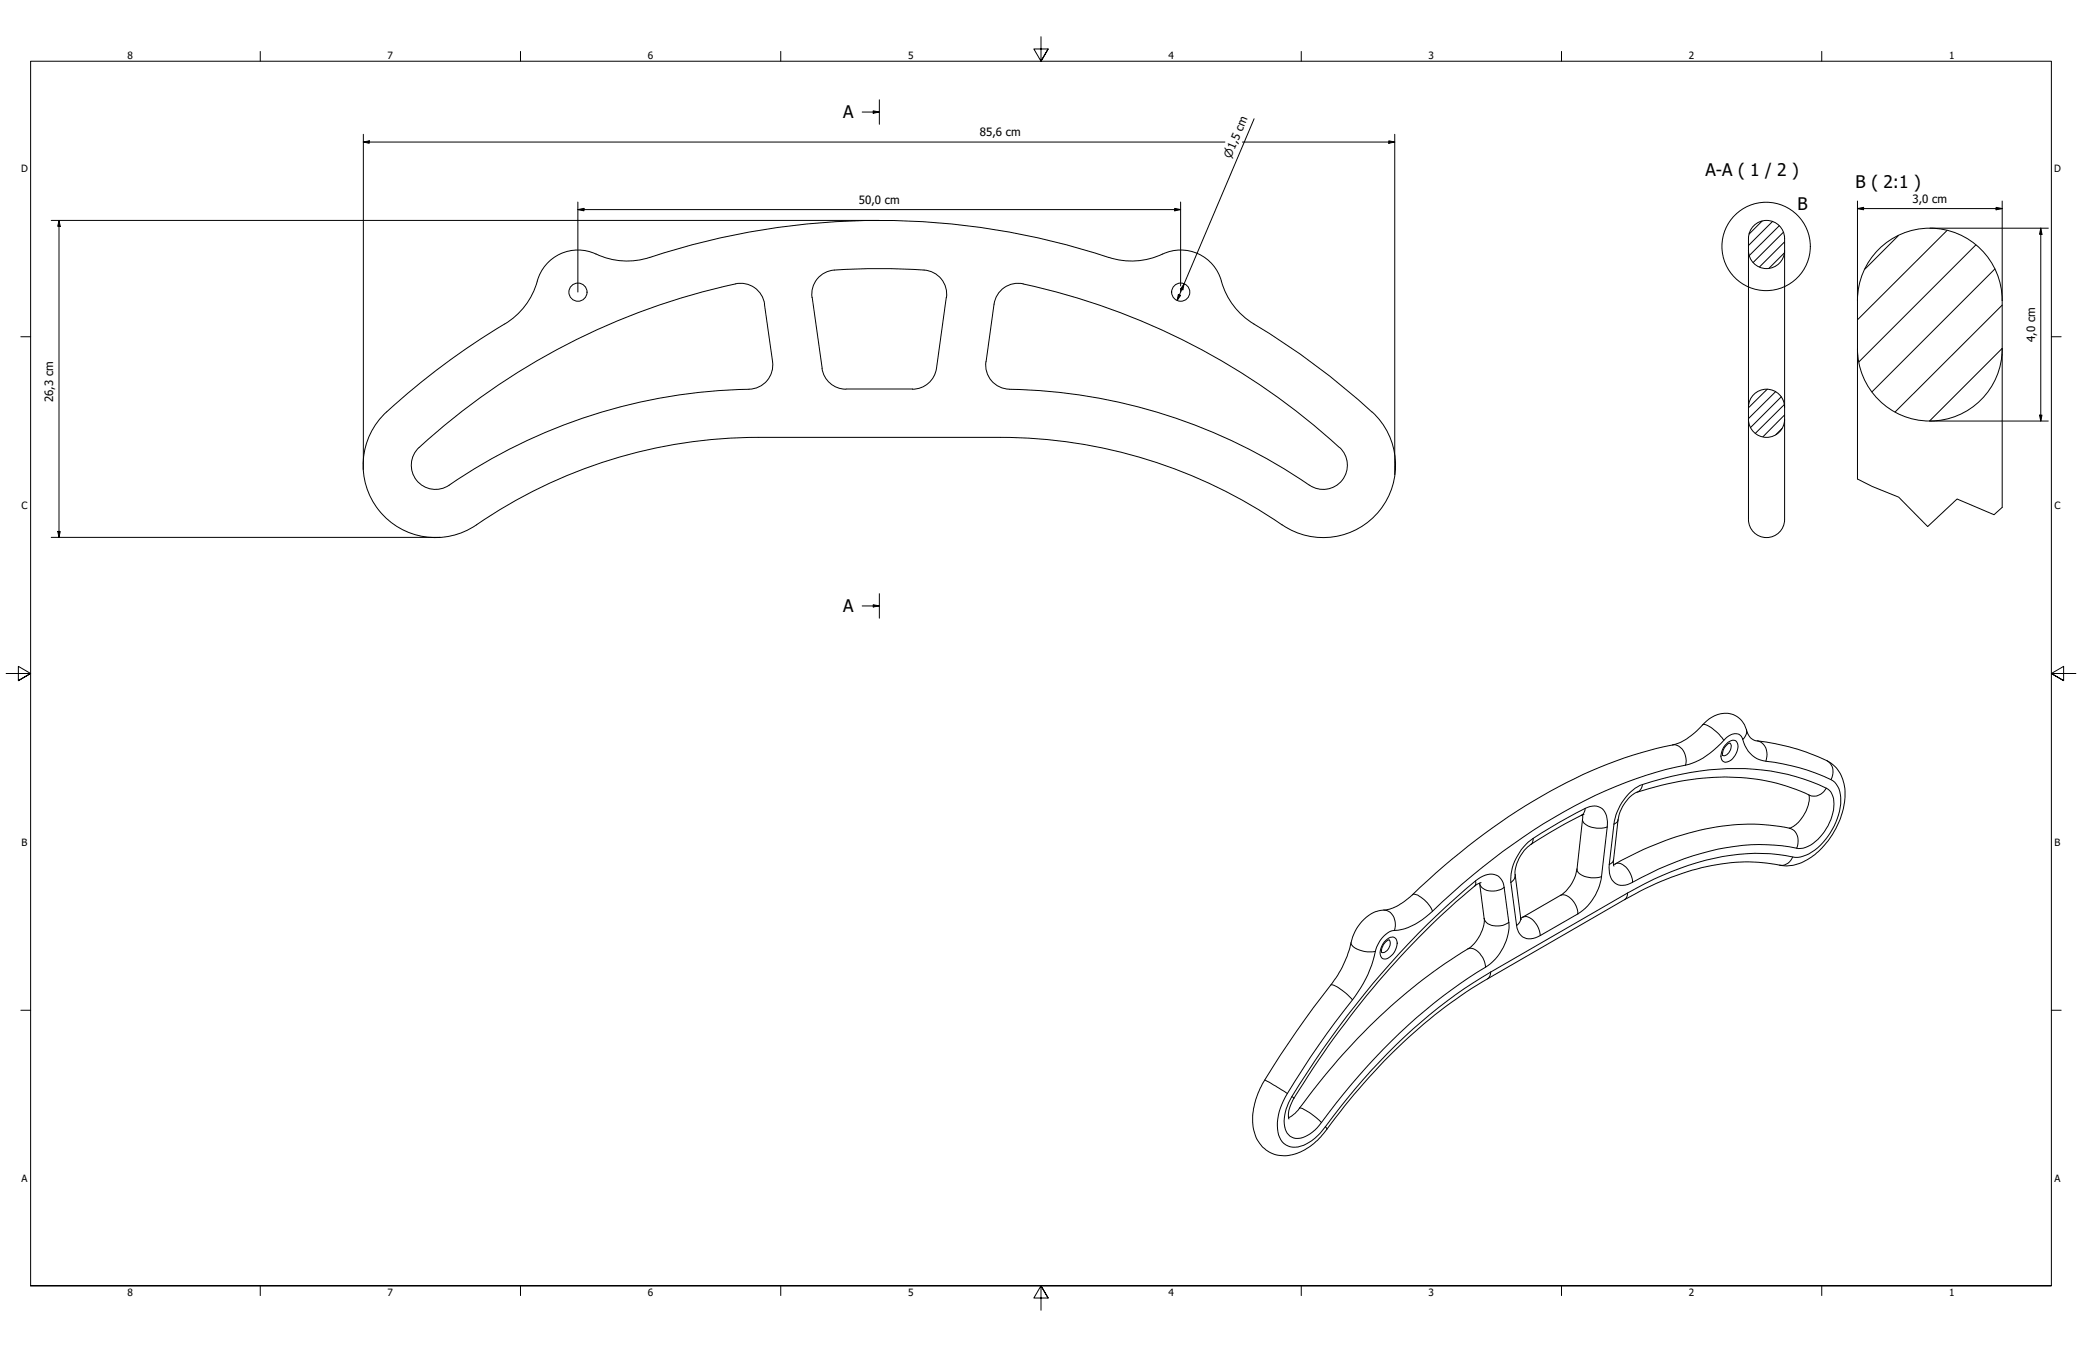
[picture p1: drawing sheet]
<svg xmlns="http://www.w3.org/2000/svg" width="864mm" height="559mm" viewBox="0 0 864 559" stroke-linecap="round" stroke-linejoin="round" font-family="sans-serif">
<!-- layer: Hatch (ISO) -->
<g fill="none" stroke="#000" stroke-width=".41">
<path d="M730.9 91.7l-5.4 5.4M735.2 91.9l-9.9 10M738 93.6l-12.4 12.4M739.7 96.4l-12.5 12.5M787.5 97.7l-14 14M807.6 95.6l-37.1 37.1M740.2 104.9l-6.5 6.4M740.2 100.3l-10.4 10.4M819.6 101.6l-48.5 48.5M827.4 111.6l-50.9 51M830.5 126.6l-44.5 44.3M830.5 144.5l-30.1 30.2"/>
<path d="M733 161.5l-7.7 7.7M736.5 162.5l-11.2 11.2M738.9 164.6l-12.8 12.8M739.1 177.8l-2.5 2.5M740.2 167.8l-12.1 11.9M740.2 172.1l-8.9 9.1"/>
</g>
<!-- layer: Visible (ANSI) -->
<g fill="none" stroke="#000" stroke-width=".41">
<path d="M247.2 105.4a17.6 17.6 0 0 0-24.8 12.7 30.5 30.5 0 0 1-15.3 17.6 282 282 0 0 0-49.7 38.2 30 30 0 0 0 1.1 39.4 30 30 0 0 0 39.1 4.4 206.3 206.3 0 0 1 116.9-36.3h100.5M247.3 105.4a30 30 0 0 0 22.3 1.4M305.1 117.8a281.9 281.9 0 0 0-132.1 68.7 10 10 0 0 0 .2 13.2 10 10 0 0 0 13.1 1.6M305.1 117.7a9.9 9.9 0 0 1 12 8.5l3.4 23.8a10 10 0 0 1-9.8 11.5 226.7 226.7 0 0 0-124.4 39.8M346.1 112a10 10 0 0 0-9.3 11.4M346.1 112a251.9 251.9 0 0 1 39 .3 10 10 0 0 1 7.5 11.1M424.3 117.8a282.5 282.5 0 0 1 131.3 67.8M424.4 117.7a10.1 10.1 0 0 0-12.1 8.5l-3.3 23.8a10.1 10.1 0 0 0 9.7 11.5 227.7 227.7 0 0 1 125.5 40.4 10 10 0 0 0 12.9-3.1 10 10 0 0 0-1.5-13.2M482.2 105.4a30 30 0 0 1-22.3 1.4 302.9 302.9 0 0 0-190.4 0M482.2 105.4a17.6 17.6 0 0 1 24.9 12.7 30 30 0 0 0 13 16.3M336.9 123.4l4.1 29.4M392.5 123.4l-4.1 29.4a10 10 0 0 1-9.9 8.7"/>
<path d="M520.1 134.4a287.3 287.3 0 0 1 51.9 39.5 30 30 0 0 1-1 39.4 30 30 0 0 1-39.2 4.4M341 152.8a10 10 0 0 0 9.9 8.7M350.9 161.4h27.6M414.9 181.4a206.3 206.3 0 0 1 116.9 36.4M717.5 308.3a4.9 4.9 0 0 0-2.9 5.1M656.4 338.1l.1 1.2-2.4 21.2a16.1 16.1 0 0 1-6.8 10.9l-16.5 9.5M657 337.9a119.4 119.4 0 0 0-23.4 13.5 16 16 0 0 0-5.1 11.5l2.5 18.6M750.3 329.8a14.3 14.3 0 0 1-8.1 13.8M750.7 329.9a86 86 0 0 0-51.8-6.1 131.7 131.7 0 0 0-20.9 5.3 16.6 16.6 0 0 0-6.8 11l-2 17.3 .3 1.9M742.3 343.6a90.8 90.8 0 0 0-48.8 4.1 151.1 151.1 0 0 0-24.2 11M613.7 366.4l1.9 14.6a15.7 15.7 0 0 1-6.7 12.6 244.7 244.7 0 0 0-70.4 66.9l-2.6 2.4-1.4 .7M614.3 366.2l-1.1 .4a316.7 316.7 0 0 0-55.3 58 297.2 297.2 0 0 0-22.3 33.3 8.4 8.4 0 0 0-.9 6.3"/>
<path d="M564.9 382.3a14.6 14.6 0 0 1 10.8-5 22 22 0 0 0 10.1-6 258.4 258.4 0 0 1 77.6-53 193.4 193.4 0 0 1 32.4-9.9 30.2 30.2 0 0 0 11.3-8.6 10.5 10.5 0 0 1 14.7-1.5 25.3 25.3 0 0 1 3.7 7 4.4 4.4 0 0 0 3.4 2 84.5 84.5 0 0 1 30.6 9.3 17.2 17.2 0 0 1 5.3 17.8 33.5 33.5 0 0 1-17.5 23.5 16.4 16.4 0 0 1-10.9 .7 84.2 84.2 0 0 0-47.3 7l-6.5 3-8.7 4.6-56.8 32.9a220.8 220.8 0 0 0-63 57.4l-3.8 5a23.8 23.8 0 0 1-17.9 11 13.4 13.4 0 0 1-12.8-13.8 31.9 31.9 0 0 1 5-17.6 514.2 514.2 0 0 1 30.3-43.6l1.9-3.3a58.6 58.6 0 0 0 4.3-12.6l1.6-3.4zM576.2 389.9a5.2 5.2 0 0 0-3.1 5.2"/>
<circle cx="239.7" cy="121.2" r="3.8"/>
<circle cx="489.8" cy="121.2" r="3.8"/>
</g>
<!-- layer: Visible Narrow (ANSI) -->
<g fill="none" stroke="#000" stroke-width=".41">
<path d="M693.8 309a5.9 5.9 0 0 1 5.6 6.6l-.2 1.8M699.2 317.4a34.7 34.7 0 0 0 17.2-11.7 3.8 3.8 0 0 1 6.2 .4 11.8 11.8 0 0 0 9.9 9.7 80.8 80.8 0 0 1 27.8 8.1 11 11 0 0 1 3 11.1 27.4 27.4 0 0 1-14.2 19.8l-1.2 .4a10.1 10.1 0 0 1-7.3-.3 90.5 90.5 0 0 0-51 8.2l-7.2 3.4-7.4 4M699.2 317.4a183.1 183.1 0 0 0-67.4 29.9 300.7 300.7 0 0 0-39 32 24.4 24.4 0 0 1-15.8 6.9 12.9 12.9 0 0 0-6.9 10.4 54.8 54.8 0 0 1-12.7 22.8 319.9 319.9 0 0 0-25 37.2 18 18 0 0 0-1.1 16.3 7.1 7.1 0 0 0 9.4 2.2 22 22 0 0 0 9-7.7 234.6 234.6 0 0 1 65-61.9l3.6-2.2M706.2 300.7a4.4 4.4 0 0 1 4.2 1.6 17 17 0 0 1 4.6 4.9M715.6 309.1a3.6 3.6 0 0 1 4.5-1.7 5.4 5.4 0 0 1-.9 6.7 3.5 3.5 0 0 1-4.5 1.7 5.4 5.4 0 0 1 .9-6.7zM717.5 308.3a3.6 3.6 0 0 1-1.7 5.1h-1.2M724.4 302.7a4.3 4.3 0 0 1-1.5 4M728.9 307.3a6 6 0 0 1 3.6 8.5M757.8 315.6a5.6 5.6 0 0 1 1.7 7.8M656.4 339.9a4.8 4.8 0 0 0 4.9 3.5l2.9 .2 2.5-.5M657.5 335.4a5.8 5.8 0 0 1 6.4-.4 5.8 5.8 0 0 1 2.8 5.7v2.4M657.5 335.4l-.7 2.3-.9 .5"/>
<path d="M657.5 335.4l-10.8 5.8-10.8 6.6M681.3 325.5l-.8 2.1-1.6 1.1M757.5 327a8.1 8.1 0 0 1 3.1 9 21.2 21.2 0 0 1-11.6 15.5l-1.1 .4a10.3 10.3 0 0 1-5.7-.6 92.1 92.1 0 0 0-50.6 7.7l-3.6 1.5-10.8 5.5a5.8 5.8 0 0 1-9-1.8l-.6-2-.1-3.6M757.5 327a92.4 92.4 0 0 0-56.3-6.5l-11.8 2.6a33.4 33.4 0 0 0-11.1 3.9 22.4 22.4 0 0 0-8.8 14.9M757.5 327a5.7 5.7 0 0 1-6.8 2.9M635.9 347.8a21.7 21.7 0 0 0-9.2 18.3M635.9 347.8l-.3 1.9-.7 .7M666.7 343.1l-2.4 20.5M669.3 356.8l-.3 .8-1.5 1M669.5 341.9l-2 16.7M670.1 358.4a4.1 4.1 0 0 1 4.9 1.9l1.7 3.3 .5 2.4M671.2 340.1l-.4 .9-1.3 .9"/>
<path d="M742.3 343.6a5.8 5.8 0 0 1 2.9 8.3M743.6 355.5a5 5 0 0 1-5.5 3.4M574 377.5a5.8 5.8 0 0 1 4.6 7.6l-.2 .9M585.8 371.3a2.94 2.94 0 0 1 3.6 .9 12.6 12.6 0 0 1 4.8 5.8M612.1 365.4v1.1l-.5 1.1M613.7 366.5a5.5 5.5 0 0 0 6.8 3.1l1.9-.5 1.5-1M623.9 368.1a5.6 5.6 0 0 0-8.8-4.6 28.5 28.5 0 0 0-7.1 5.3 364.4 364.4 0 0 0-73.5 88.7 14.3 14.3 0 0 0-.6 12.6 5.9 5.9 0 0 0 8.5 .9l4-3.1a255.4 255.4 0 0 1 62.5-62.1l3.7-2.4a23.1 23.1 0 0 0 11-10.4 19.4 19.4 0 0 0 2.3-10.3M623.9 368.1l2 14.6M626.7 366.1l2.4 17.9M628.5 362.9l-.4 1.7-1.4 1.5M647.3 371.4a5.5 5.5 0 0 1 6 3.5l1 2.5 .2 1.7M654.1 360.5a4.2 4.2 0 0 0 4 3.3l3.7 .4 2.5-.6"/>
<path d="M654.5 379.1l-15.6 9M664.3 363.6a22.3 22.3 0 0 1-9.8 15.5M675 370.5l-.4 1.9-.7 .8M675 370.5l-56.7 32.8M560.4 391.1a4.1 4.1 0 0 0 3.5 3 12.4 12.4 0 0 0 6.6 .6M574.8 390.1a2.62 2.62 0 0 1 4.5-.1 6.6 6.6 0 0 1-5.1 7.8 2.82 2.82 0 0 1-1.5-4l1-2.3zM576.2 389.9a3.6 3.6 0 0 1-3.1 5.2M608.9 393.6a5.5 5.5 0 0 1 6 3.5l.8 1.7 .5 2.4M615.6 381a5.6 5.6 0 0 0 6.9 3l3.4-1.3M629.1 384a5.6 5.6 0 0 0 8.8 4.6l1-.5M630.8 380.7l-.4 1.7-1.3 1.6M631.6 380.5a4.7 4.7 0 0 1 5.5 2.7l1.3 2.5 .5 2.4"/>
<path d="M552 408.6a8.6 8.6 0 0 1 5.4 2.8l3.6 3.4M618.3 403.3l-.2 1.4-1 1.4M524.6 448.1l9.4 5.5M535.9 454.9l.8 .7M539.1 459.7a21.3 21.3 0 0 1 9 6M549.7 467.4l.6 1.1"/>
</g>
<!-- layer: Visible (ISO) -->
<path d="M725.3 103.9a7.5 7.5 0 0 0 7.4 7.5 7.5 7.5 0 0 0 7.5-7.5M770.5 124.7v74M770.5 124.7a30 30 0 0 1 30-30 30 30 0 0 1 30 30M830.5 124.7v85.8M770.5 144.7a30 30 0 0 0 30 30 30 30 0 0 0 30-30M725.3 169a7.5 7.5 0 0 1 7.4-7.5 7.5 7.5 0 0 1 7.5 7.5M725.3 173.9a7.5 7.5 0 0 0 7.4 7.5 7.5 7.5 0 0 0 7.5-7.5M725.3 168.9v-70a7.5 7.5 0 0 1 7.4-7.5 7.5 7.5 0 0 1 7.5 7.5v70M725.3 173.9v37.7a12 12 0 0 0 1.2 8 7.5 7.5 0 0 0 8.4 3.1 7.5 7.5 0 0 0 5.3-7.2v-41.6M725.3 168.9v5M740.2 168.9v5" fill="none" stroke="#000" stroke-width=".41"/>
<!-- layer: Break Line (ISO) -->
<path d="M770.5 198.7l6 3.1 11.1 4.4 12 12.2 12.2-11.4 15.3 6.5 3.4-3" fill="none" stroke="#000" stroke-width=".41"/>
<!-- layer: Section Line (ISO) -->
<path d="M357.6 46.5h7.1M362.2 46l2.5 .5-2.5 .5zM364.7 41.4v10.2M357.6 251.4h7.1M362.2 250.9l2.5 .5-2.5 .4zM364.7 246.3v10.2" fill="none" stroke="#000" stroke-width=".41"/>
<path d="M362.2 46l2.5 .5-2.5 .5zM362.2 250.9l2.5 .5-2.5 .4z" fill="#000"/>
<!-- layer: Detail Boundary (ISO) -->
<circle cx="732.6" cy="102.2" r="18.3" fill="none" stroke="#000" stroke-width=".41"/>
<!-- layer: Border (ANSI) -->
<g fill="none" stroke="#000" stroke-width=".41">
<path d="M431.8 15.2v10.2l-3-5.1h6l-3 5.1 3-5.1M107.9 21.3v4.1M215.9 21.3v4.1M323.8 21.3v4.1M539.8 21.3v4.1M647.7 21.3v4.1M755.6 21.3v4.1M8.6 139.7h4.1M850.9 139.7h4.1M2.5 279.4h10.2l-5.1-3v6l5.1-3-5.1 3M861.1 279.4h-10.2l5.1-3v6l-5.1-3 5.1 3M8.6 419.1h4.1"/>
<path d="M850.9 419.1h4.1M12.7 533.4v-508h838.2v508h-838.2h838.2M107.9 533.4v4.1M215.9 533.4v4.1M323.8 533.4v4.1M434.8 538.5l-3-5.1 3 5.1h-6l3-5.1v10.2M539.8 533.4v4.1M647.7 533.4v4.1M755.6 533.4v4.1"/>
</g>
<!-- layer: Dimension (ISO) -->
<g fill="none" stroke="#000" stroke-width=".41">
<path d="M150.7 58.9l2.5-.5v1zM150.7 58.9h357.4M150.7 55.7v139.2M515.4 58.9h63.1M520.2 49.3l-31.9 75.3M576.1 58.4l2.4 .5-2.4 .5zM578.5 55.7v141.2M21.3 91.4h343.4M24.5 91.4l.5 2.5h-1zM24.5 91.4v131.5M239.7 87l2.5-.6v1.1zM239.7 87h250"/>
<path d="M239.7 83.8v37.4M487.3 86.4l2.4 .6-2.4 .5zM489.7 83.8v34.8M770.5 86.5l2.5-.5v1zM770.5 86.5h60M770.5 83.4v41.3M800.5 94.7h49.1M828 86l2.5 .5-2.5 .5zM830.5 83.4v41.3M846.5 94.7l.5 2.5h-1zM846.5 94.7v80M489.7 119.7v1.5"/>
<path d="M491.2 117.8l-.6 2.4-.9-.3zM488.8 122.2l.9 .3-1.4 2.1zM800.5 174.7h49.1M846 172.2h1l-.5 2.5zM21.3 222.9h161.2M24 220.5h1l-.5 2.4z"/>
</g>
<path d="M150.7 58.9l2.5-.5v1zM576.1 58.4l2.4 .5-2.4 .5zM24.5 91.4l.5 2.5h-1zM239.7 87l2.5-.6v1.1zM487.3 86.4l2.4 .6-2.4 .5zM770.5 86.5l2.5-.5v1zM828 86l2.5 .5-2.5 .5zM846.5 94.7l.5 2.5h-1zM488.8 122.2l.9 .3-1.4 2.1zM491.2 117.8l-.6 2.4-.9-.3zM846 172.2h1l-.5 2.5zM24 220.5h1l-.5 2.4z" fill="#000"/>
<g font-size="7.2">
<text x="349.7" y="49.1">A</text>
<text x="707.4" y="73.2">A-A ( 1 / 2 )</text>
<text x="769.7" y="77.8">B ( 2:1 )</text>
<text x="745.7" y="87.3">B</text>
<text x="349.7" y="254">A</text>
</g>
<g font-size="4.7">
<text x="406.4" y="56.5">85,6 cm</text>
<text x="356.2" y="84.6">50,0 cm</text>
<text x="793.2" y="84.2">3,0 cm</text>
<text x="844.1" y="141.9" transform="rotate(-90 844.1 141.9)">4,0 cm</text>
<text x="22" y="167" transform="rotate(-90 22 167)">26,3 cm</text>
</g>
<text font-size="4.6" x="510.5" y="66" transform="rotate(-67 510.5 66)">⌀1,5 cm</text>
<g font-size="4.1">
<text x="52.8" y="24.4">8</text>
<text x="160.8" y="24.4">7</text>
<text x="268.7" y="24.4">6</text>
<text x="376.7" y="24.4">5</text>
<text x="484.6" y="24.4">4</text>
<text x="592.6" y="24.4">3</text>
<text x="700.5" y="24.4">2</text>
<text x="808.5" y="24.4">1</text>
<text x="8.7" y="71.4">D</text>
<text x="852" y="71.4">D</text>
<text x="8.9" y="211.1">C</text>
<text x="852.2" y="211.1">C</text>
<text x="8.9" y="350.8">B</text>
<text x="852.2" y="350.8">B</text>
<text x="8.9" y="490.5">A</text>
<text x="852.2" y="490.5">A</text>
<text x="52.8" y="537.5">8</text>
<text x="160.8" y="537.5">7</text>
<text x="268.7" y="537.5">6</text>
<text x="376.7" y="537.5">5</text>
<text x="484.6" y="537.5">4</text>
<text x="592.6" y="537.5">3</text>
<text x="700.5" y="537.5">2</text>
<text x="808.5" y="537.5">1</text>
</g>
</svg>
